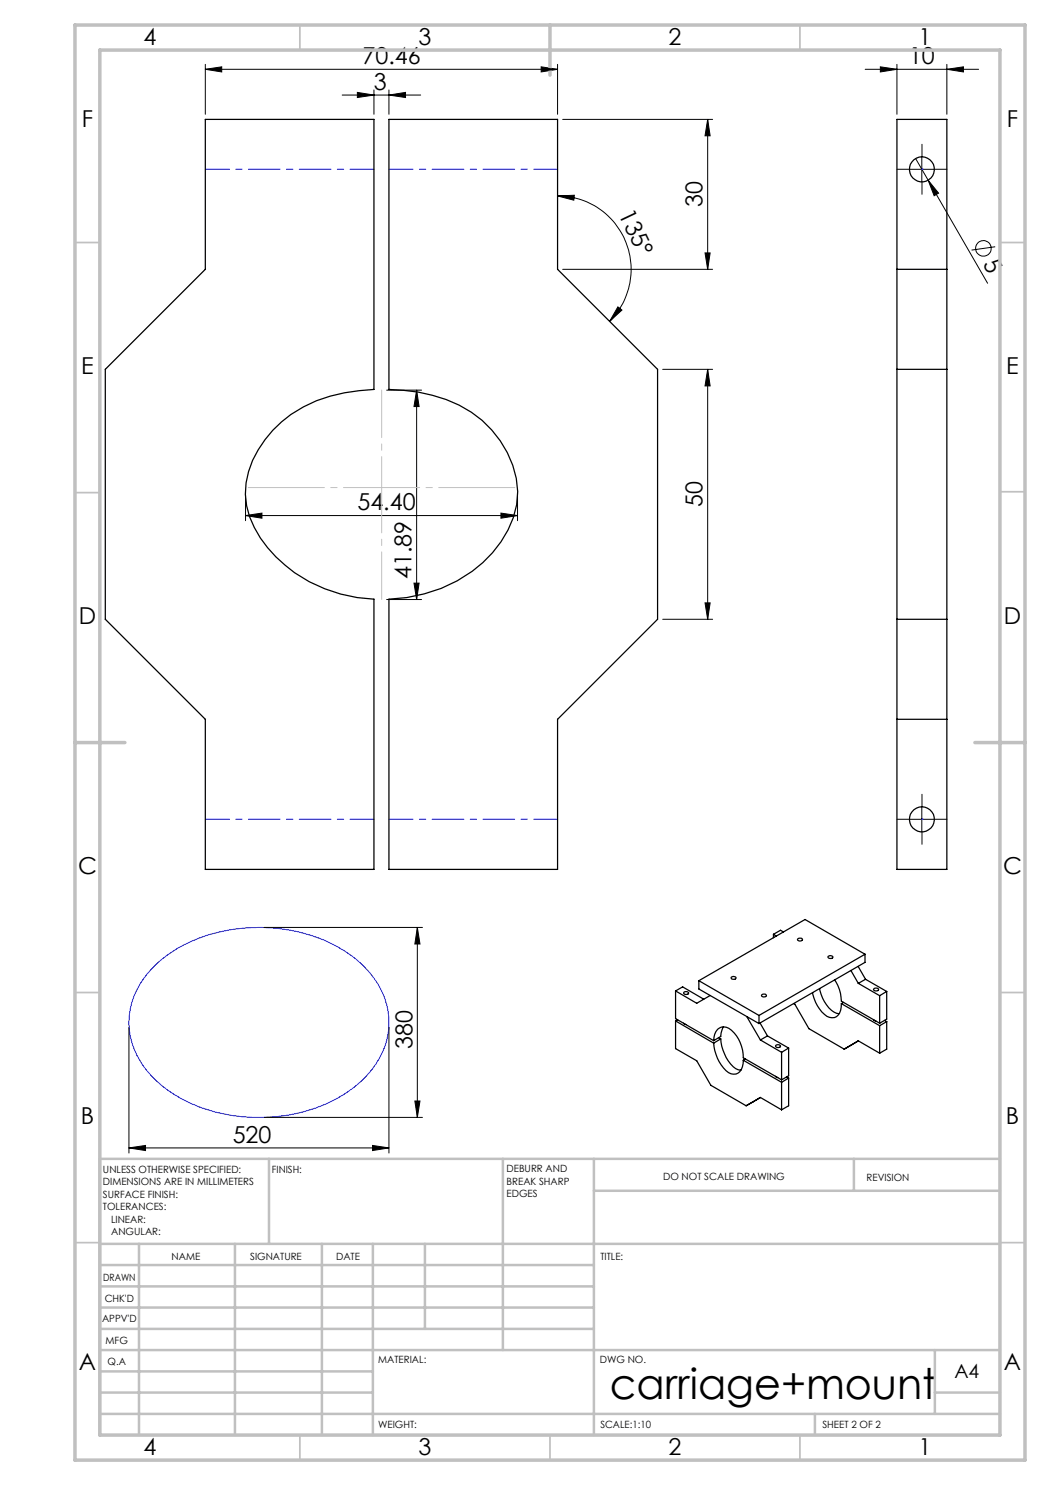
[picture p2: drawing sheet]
<svg xmlns="http://www.w3.org/2000/svg" width="210mm" height="297mm" viewBox="0 0 210 297" stroke-linecap="round" stroke-linejoin="round" font-family="sans-serif">
<g fill="none" stroke="#000" stroke-width=".2">
<path d="M41.1 13.9l3.2-.5v1zM41.1 13.9h70.4M41.1 12.9v10M68.4 19h15.7M71.5 18.5l3.3 .5-3.3 .5zM74.8 18v4.9M77.8 19l3.3-.5v1zM77.8 18v4.9M108.2 13.4l3.3 .5-3.3 .5zM111.5 12.9v10M173 13.9h22.7M176.1 13.4l3.3 .5-3.3 .5z"/>
<path d="M179.4 12.9v10M189.4 13.9l3.3-.5v1zM189.4 12.9v10M111.5 39.2l3.4-.2-.1 1zM111.5 39.2a14.7 14.7 0 0 1 13.6 9.1 14.7 14.7 0 0 1-3.2 16M112.5 23.9h30M141.5 23.9l.5 3.3h-1zM141.5 23.9v30M181.9 33.9h5M183.1 31.7l14.4 25M184.4 31.4v5M185.6 36.1l2.1 2.5-.9 .6z"/>
<path d="M112.5 53.9h30M141 50.6h1l-.5 3.3zM199 49.4l-4.7 .6M77.3 78h7M83.3 78v41.9M83.3 78l.5 3.3h-1zM123.6 61.4l.8 .6-2.5 2.3zM132.5 73.9h10M141.5 73.9l.5 3.3h-1zM141.5 73.9v50M49.1 98.5v5.6M103.5 98.5v5.6"/>
<path d="M49.1 103.1l3.3-.5v1zM49.1 103.1h54.4M77.3 119.9h7M82.8 116.6h1l-.5 3.3zM100.2 102.6l3.3 .5-3.3 .5zM132.5 123.9h10M141 120.6h1l-.5 3.3zM181.9 163.9h5M184.4 161.4v5M52.8 185.5h31.7M83.5 185.5v38M83.5 185.5l.5 3.3h-1z"/>
<path d="M25.8 205.5v25.1M77.8 205.5v25.1M25.8 229.6l3.3-.5v1zM25.8 229.6h52M52.8 223.5h31.7M74.5 229.1l3.3 .5-3.3 .5zM83 220.2h1l-.5 3.3z"/>
<circle cx="196.7" cy="49.7" r="1.55"/>
</g>
<path d="M31.1 193a30.5 30.5 0 0 1 22.7-7.4 28.6 28.6 0 0 1 19.8 8.6 14.9 14.9 0 0 1-.3 20.9 28.7 28.7 0 0 1-19.9 8.3 31.2 31.2 0 0 1-21.3-6.5 15.7 15.7 0 0 1-6-15.2 17.1 17.1 0 0 1 5-8.7z" fill="none" stroke="#00f" stroke-width=".2"/>
<path d="M181.9 33.9h-2.5M184.4 31.4v-2.5M184.4 36.4v2.5M186.9 33.9h2.5M181.9 163.9h-2.5M184.4 161.4v-2.5M184.4 166.4v2.5M186.9 163.9h2.5" fill="none" stroke="#000" stroke-width=".2" stroke-dasharray="15.2 1.3 1.3 1.3"/>
<path d="M49.1 97.5h54.4" fill="none" stroke="#c0c0c0" stroke-width=".2" stroke-dasharray="15.2 1.3 1.3 1.3" stroke-dashoffset="-.5"/>
<path d="M76.3 78v41.9" fill="none" stroke="#c0c0c0" stroke-width=".2" stroke-dasharray="15.2 1.3 1.3 1.3" stroke-dashoffset="5.7"/>
<g fill="none" stroke="#c0c0c0" stroke-width=".35">
<path d="M60 5v5M160 5v5M15 48.5h5M200 48.5h5M15 98.5h5M200 98.4h5M15 198.5h5M200 198.5h5M15 248.5h5M200 248.5h5M60 287v5M110 287v5"/>
<path d="M160 287v5"/>
</g>
<g fill="none" stroke="#c0c0c0" stroke-width=".5">
<path d="M53.8 231.8v17M100.6 231.8v38.2M118.8 231.8v55.2M118.8 238.2h81.2M170.8 231.8v6.4M200 231.8h-180v55.2M20 248.8h180M20 257.3h98.8M20 253h98.8M27.8 248.8v38.2M47 248.8v38.2M64.4 248.8v38.2"/>
<path d="M74.6 248.8v38.2M85 248.8v17M20 265.8h98.8M20 261.5h98.8M20 278.5h54.6M20 274.3h54.6M20 270h180M187 278.5h13M187 270v12.8M20 282.8h180M163 282.8v4.2"/>
</g>
<path d="M15 5h190v287h-190zM20 10h180v277h-180zM110 5v10M15 148.5h10M195 148.5h10" fill="none" stroke="#c0c0c0" stroke-width=".7"/>
<path d="M184.4 33.9h.1M184.4 163.9h.1" fill="none" stroke="#00f" stroke-width=".2" stroke-dasharray="6.3 1.3 1.3 1.3"/>
<path d="M111.5 33.9h-33.7M111.5 163.9h-33.7" fill="none" stroke="#00f" stroke-width=".2" stroke-dasharray="6.3 1.3 1.3 1.3" stroke-dashoffset="1.6"/>
<path d="M74.8 33.9h-33.7M74.8 163.9h-33.7" fill="none" stroke="#00f" stroke-width=".2" stroke-dasharray="6.3 1.3 1.3 1.3" stroke-dashoffset="1.5"/>
<g fill="#000">
<path d="M185.6 36.1l2.1 2.5-.9 .6z"/>
<path d="M41.1 13.9l3.2-.5v1zM108.2 13.4l3.3 .5-3.3 .5z"/>
<path d="M77.8 19l3.3-.5v1zM71.5 18.5l3.3 .5-3.3 .5z"/>
<path d="M189.4 13.9l3.3-.5v1zM176.1 13.4l3.3 .5-3.3 .5z"/>
<path d="M123.6 61.4l.8 .6-2.5 2.3zM111.5 39.2l3.4-.2-.1 1z"/>
<path d="M141.5 73.9l.5 3.3h-1zM141 120.6h1l-.5 3.3zM141.5 23.9l.5 3.3h-1zM141 50.6h1l-.5 3.3z"/>
<path d="M49.1 103.1l3.3-.5v1zM100.2 102.6l3.3 .5-3.3 .5z"/>
<path d="M83.5 185.5l.5 3.3h-1zM83 220.2h1l-.5 3.3zM83.3 78l.5 3.3h-1zM82.8 116.6h1l-.5 3.3z"/>
<path d="M74.5 229.1l3.3 .5-3.3 .5zM25.8 229.6l3.3-.5v1z"/>
</g>
<g fill="none" stroke="#000" stroke-width=".25">
<path d="M41.1 23.9h33.7v54a29.8 29.8 0 0 0-18.5 6.5 20.9 20.9 0 0 0-7.1 12.2 16.6 16.6 0 0 0 4.3 12.9 28.9 28.9 0 0 0 21.3 10.3v54.1h-33.7v-30l-20-20v-50l20-20zM77.8 23.9h33.7v30l20 20v50l-20 20v30h-33.7v-54.1a28 28 0 0 0 22.4-11.4 16.4 16.4 0 0 0 1.3-17.9 22.1 22.1 0 0 0-15-11.4l-2.9-.7-5.8-.5zM179.4 23.9h10v150h-10zM179.4 53.9h10M179.4 73.9h10M179.4 123.9h10M179.4 143.9h10M135.1 198.2v5.5l7.6 4.4M135.1 198.2l4.2 2.5 2.7-1.6M135.1 198.2l1.4-.8 4.3 2.4M136.8 198.4a.57 .57 0 0 1 .9 .2 .55 .55 0 0 1-.5 .3 .55 .55 0 0 1-.5-.4zM139.8 196.1v1.7l12 6.9"/>
<path d="M139.8 196.1l12 7M146.3 195.4a.63 .63 0 0 1 .9 .2 .55 .55 0 0 1-.5 .3 .55 .55 0 0 1-.5-.4zM152.3 199a.5 .5 0 0 1 .6-.2 .5 .5 0 0 1 .3 .4 .52 .52 0 0 1-.5 .2 .52 .52 0 0 1-.4-.4zM154.7 186.9v.6M154.7 186.9l.6 .3M156.7 186.4l-.6-.3-1.4 .8M159.5 187.8a.49 .49 0 0 1 .6-.2 .49 .49 0 0 1 .3 .4 .53 .53 0 0 1-.5 .2 .53 .53 0 0 1-.4-.4zM162.5 198.5a6.8 6.8 0 0 0 3.4 5 1.7 1.7 0 0 0 2.2-1.5l.2-1.3M163.9 197.7a6.8 6.8 0 0 0 3.4 5h.5M165.7 191.2a.54 .54 0 0 1 .8 .4 .48 .48 0 0 1-.5 .1 .48 .48 0 0 1-.3-.5zM166.9 196l.3 .4a7.7 7.7 0 0 1 1.1 3.8l7.6 4.4M170.2 194.1l1.5 2.6"/>
<path d="M171.6 193.3l1.5 2.6M171.7 196.7l4.2 2.4M173 190.8l-21.2 12.3M173 190.8l-12-6.9-21.2 12.2M173 190.8v1.7l-21.2 12.2M173.1 195.9l-1.4 .8M173.1 195.9l4.2 2.4M174.8 197.7a.57 .57 0 0 1 .9 .2 .55 .55 0 0 1-.5 .3 .55 .55 0 0 1-.5-.4zM175.9 199.1v5.5M177.3 198.3l-1.4 .8M177.3 198.3v5.5l-1.4 .8M135.1 204.2v5.5l4.2 2.5 2.9 4.9 7 4.1"/>
<path d="M135.1 204.2l7.6 4.4M135.5 204l-.4 .2M136.7 204.6l.5 .3M142.7 208.6a8.2 8.2 0 0 0 3 5.9 1.76 1.76 0 0 0 2.8-1.1l.2-1.3M142.7 208.1a2.39 2.39 0 0 1 2.1-2.7 4.4 4.4 0 0 1 3.2 3.1 7.3 7.3 0 0 1 .7 3.1l7.6 4.4M143.7 207.5l.4 .3M144.1 207.8a8.6 8.6 0 0 0 3 5.9l1.1 .3M144.1 207.8l-1.4 .8M144.7 205.4l-.5 1.2-.1 .7-1.4 .8M148.7 212.1l7.6 4.4M149.1 211.8l-.4 .3M149.4 203.3l2.7 4.7"/>
<path d="M151.8 203.1v1.6M152 204.6l1.5 2.6M152.1 219.5l4.2 2.5M152.1 219.5l-2.9 1.7M152.1 208l4.2 2.5M153.5 207.2l-1.4 .8M153.5 207.2l4.2 2.4M155.1 215.3l.4 .2M155.2 209.1a.52 .52 0 0 1 .5-.2 .52 .52 0 0 1 .4 .4 .47 .47 0 0 1-.6 .3 .47 .47 0 0 1-.3-.5zM156.3 210.5v5.5M156.3 216.5v5.5M157.3 215.4l.4 .2"/>
<path d="M157.7 215.6l-1.4 .9M157.7 215.6v5.6l-1.4 .8M157.7 209.6v5.6l-1.4 .8M157.7 209.6l-1.4 .9M158.8 200.7l.2 .1 2.8 4.9 7 4.1M168.3 200.7l7.6 4.4M168.7 200.5l-.4 .2M171.7 208.2l4.2 2.4M171.7 208.2l-2.9 1.6M174.7 203.9l.5 .3M175.9 205.1v5.5M176.9 204.1l.4 .2"/>
<path d="M177.3 204.3v5.5l-1.4 .8M177.3 204.3l-1.4 .8"/>
<circle cx="184.4" cy="33.9" r="2.51"/>
<circle cx="184.4" cy="163.9" r="2.51"/>
</g>
<text font-size="8.5" x="122" y="279.7">carriage+mount</text>
<g font-size="4.7">
<text x="28.7" y="9">4</text>
<text x="83.7" y="9">3</text>
<text x="133.7" y="9">2</text>
<text x="183.7" y="9">1</text>
<text x="72.5" y="12.8">70.46</text>
<text x="74.7" y="18">3</text>
<text x="181.8" y="12.8">10</text>
<text x="16.4" y="25.5">F</text>
<text x="201.4" y="25.5">F</text>
<text x="140.5" y="41.4" transform="rotate(-90 140.5 41.4)">30</text>
<text x="123.7" y="42.8" transform="rotate(65 123.7 42.8)">135°</text>
<text x="196.5" y="52.7" transform="rotate(60 196.5 52.7)">5</text>
<text x="16.3" y="74.7">E</text>
<text x="201.3" y="74.7">E</text>
<text x="140.5" y="101.4" transform="rotate(-90 140.5 101.4)">50</text>
<text x="71.5" y="102.1">54.40</text>
<text x="82.3" y="115.8" transform="rotate(-90 82.3 115.8)">41.89</text>
<text x="15.8" y="124.7">D</text>
<text x="200.8" y="124.7">D</text>
<text x="15.6" y="174.7">C</text>
<text x="200.6" y="174.7">C</text>
<text x="82.5" y="209.7" transform="rotate(-90 82.5 209.7)">380</text>
<text x="16.2" y="224.7">B</text>
<text x="201.2" y="224.7">B</text>
<text x="46.5" y="228.6">520</text>
<text x="15.8" y="274">A</text>
<text x="200.8" y="274">A</text>
<text x="28.7" y="291">4</text>
<text x="83.7" y="291">3</text>
<text x="133.7" y="291">2</text>
<text x="183.7" y="291">1</text>
</g>
<text font-size="3.9" x="190.9" y="275.5">A4</text>
<g font-size="2">
<text x="20.6" y="234.6">UNLESS OTHERWISE SPECIFIED:</text>
<text x="20.6" y="237.1">DIMENSIONS ARE IN MILLIMETERS</text>
<text x="20.6" y="239.6">SURFACE FINISH:</text>
<text x="54.4" y="234.6">FINISH:</text>
<text x="101.3" y="234.5">DEBURR AND</text>
<text x="101.3" y="237">BREAK SHARP</text>
<text x="101.3" y="239.5">EDGES</text>
<text x="132.6" y="236">DO NOT SCALE DRAWING</text>
<text x="173.3" y="236.2">REVISION</text>
<text x="20.6" y="242.1">TOLERANCES:</text>
<text x="22.2" y="244.6">LINEAR:</text>
<text x="22.2" y="247.1">ANGULAR:</text>
<text x="34.3" y="252">NAME</text>
<text x="50" y="251.9">SIGNATURE</text>
<text x="67.2" y="251.9">DATE</text>
<text x="120.1" y="251.9">TITLE:</text>
<text x="20.6" y="256.1">DRAWN</text>
<text x="20.9" y="260.3">CHK'D</text>
<text x="20.4" y="264.4">APPV'D</text>
<text x="21.1" y="268.8">MFG</text>
<text x="21.5" y="273">Q.A</text>
<text x="75.6" y="272.5">MATERIAL:</text>
<text x="120" y="272.5">DWG NO.</text>
<text x="75.6" y="285.5">WEIGHT:</text>
<text x="120.1" y="285.6">SCALE:1:10</text>
<text x="164.5" y="285.6">SHEET 2 OF 2</text>
</g>
</svg>
